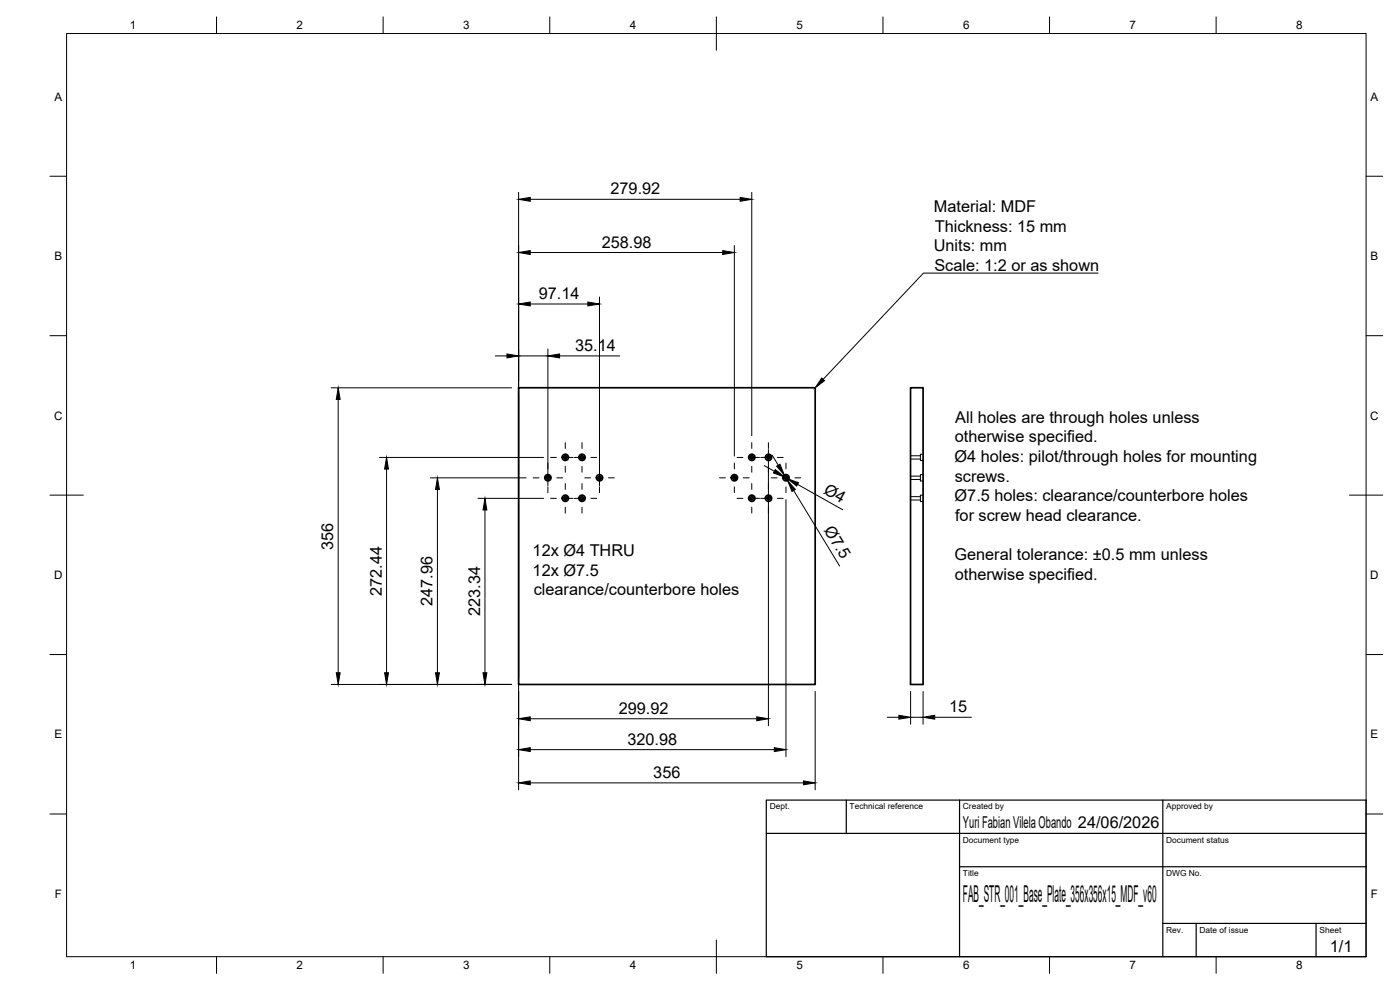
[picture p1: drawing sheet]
<svg xmlns="http://www.w3.org/2000/svg" width="420mm" height="297mm" viewBox="0 0 420 297" stroke-linecap="round" stroke-linejoin="round" font-family="sans-serif">
<!-- layer: Visible -->
<g fill="none" stroke="#000" stroke-width=".51">
<path d="M155.6 116.3h89v89.1h-89zM273.3 116.3h3.7v89.1h-3.7z"/>
<circle cx="169.7" cy="137.2" r=".5"/>
<circle cx="169.7" cy="137.2" r=".94"/>
<circle cx="174.7" cy="137.2" r=".5"/>
<circle cx="174.7" cy="137.2" r=".94"/>
<circle cx="225.6" cy="137.2" r=".5"/>
<circle cx="225.6" cy="137.2" r=".94"/>
<circle cx="230.6" cy="137.2" r=".5"/>
<circle cx="230.6" cy="137.2" r=".94"/>
<circle cx="164.4" cy="143.3" r=".5"/>
<circle cx="164.4" cy="143.3" r=".94"/>
<circle cx="169.7" cy="149.5" r=".5"/>
<circle cx="169.7" cy="149.5" r=".94"/>
<circle cx="174.7" cy="149.5" r=".5"/>
<circle cx="174.7" cy="149.5" r=".94"/>
<circle cx="179.9" cy="143.3" r=".5"/>
<circle cx="179.9" cy="143.3" r=".94"/>
<circle cx="220.4" cy="143.3" r=".5"/>
<circle cx="220.4" cy="143.3" r=".94"/>
<circle cx="225.6" cy="149.5" r=".5"/>
<circle cx="225.6" cy="149.5" r=".94"/>
<circle cx="230.6" cy="149.5" r=".5"/>
<circle cx="230.6" cy="149.5" r=".94"/>
<circle cx="235.9" cy="143.3" r=".5"/>
<circle cx="235.9" cy="143.3" r=".94"/>
</g>
<!-- layer: Hidden -->
<path d="M273.3 137.7h2.9M273.3 136.7h2.9M277 136.3h-.8v1.9h.8M273.3 143.9h2.9M273.3 142.9h2.9M273.3 150h2.9M273.3 149h2.9M277 148.6h-.8v1.9h.8M277 142.4h-.8v1.9h.8" fill="none" stroke="#000" stroke-width=".3"/>
<!-- layer: BORDER -->
<g fill="none" stroke="#000" stroke-width=".3">
<path d="M20 10.1h390v276.9h-390zM65 5.1v5M115 5.1v5M165 5.1v5M215 5.1v10M265 5.1v5M315 5.1v5M365 5.1v5M15 52.9h5M410 52.9h5M15 100.7h5M410 100.7h5"/>
<path d="M15 148.6h10M405 148.6h10M15 196.4h5M410 196.4h5M15 244.2h5M410 244.2h5M65 287v5M115 287v5M165 287v5M215 282.1v9.9M265 287v5M315 287v5"/>
<path d="M365 287v5"/>
</g>
<!-- layer: TITLEBLOCK -->
<path d="M230 240.1h180v46.9h-180zM230 250h180M254 240.1v9.9M288 240.1v46.9M349 240.1v46.9M288 260.1h122M349 277.1h61M359 277.1v9.9M395 277.1v9.9" fill="none" stroke="#000" stroke-width=".36"/>
<!-- layer: Smart Centers -->
<g fill="none" stroke="#000" stroke-width=".3">
<path d="M164.4 138.9v1.8M165.2 137.3h1.8M168.8 137.3h3.2M169.7 132.8v1.8M169.7 136.4v1.7M169.7 139.9v1.8M172.3 137.3h3.3M174.7 132.8v1.8M174.7 136.4v1.7M174.7 139.9v1.8M177.3 137.3h1.8M179.9 138.9v1.8"/>
<path d="M220.4 138.9v1.8M221.2 137.3h1.7M224.7 137.3h3.2M225.6 132.8v1.8M225.6 136.4v1.7M225.6 139.9v1.8M228.3 137.3h3.2M230.6 132.8v1.8M230.6 136.4v1.7M230.6 139.9v1.8M233.3 137.3h1.8M235.9 138.9v1.8"/>
<path d="M160 143.4h1.8M163.5 143.4h1.8M164.4 142.5v1.8M164.4 146.1v1.7M165.2 149.5h1.8M167.1 143.4h1.8M168.8 149.5h3.2M169.7 145.1v1.7M169.7 148.6v1.8M169.7 152.2v1.8M172.3 149.5h3.3M174.7 145.1v1.7"/>
<path d="M174.7 148.6v1.8M174.7 152.2v1.8M175.5 143.4h1.7M177.3 149.5h1.8M179 143.4h1.8M179.9 142.5v1.8M179.9 146.1v1.7M182.6 143.4h1.8M215.9 143.4h1.8M219.5 143.4h1.8M220.4 142.5v1.8M220.4 146.1v1.7"/>
<path d="M221.2 149.5h1.7M223.1 143.4h1.7M224.7 149.5h3.2M225.6 145.1v1.7M225.6 148.6v1.8M225.6 152.2v1.8M228.3 149.5h3.2M230.6 145.1v1.7M230.6 148.6v1.8M230.6 152.2v1.8M231.5 143.4h1.7M233.3 149.5h1.8"/>
<path d="M235 143.4h1.8M235.9 142.5v1.8M235.9 146.1v1.7M238.6 143.4h1.7"/>
</g>
<!-- layer: FD_Dimensions -->
<g fill="none" stroke="#000" stroke-width=".3">
<path d="M155.6 57.7v179.3M159.1 59.8h63M225.6 57.7v73M159.1 75.8h57.8M220.4 73.7v63.1M159.1 91.2h17.3M179.9 89.1v56.6M99.4 116.4h54.1M101.5 119.9v82M148.6 106.8h3.5M155.6 106.8h8.8M164.4 104.7v41"/>
<path d="M167.9 106.8h18.1M113.9 137.3h49.2M229.3 139.7l3.1 1.7M230.6 134.9v82.9M231.8 136.6l1.8 3M116 140.7v61.2M129.2 143.4h28.7M131.3 146.9v55M143.4 149.5h19.7M145.5 153v48.9M235.4 142.6l1 1.6M235.5 143.1l.8 .5"/>
<path d="M235.9 149.9v77.1M238.2 147.2l13.8 22.6M239.4 145.3l13.5 7.6M99.4 205.4h54.1M159.1 215.7h68M244.6 207.5v29.5M266.3 215.2h3.5M273.3 207.5v9.8M273.3 215.2h3.7M277 207.5v9.8M280.5 215.2h11M159.1 234.9h82"/>
<path d="M159.1 224.9h73.3"/>
</g>
<g fill="#000" stroke="#000" stroke-width=".3">
<path d="M155.6 59.8l3.5-.6v1.2zM222.1 59.2l3.5 .6-3.5 .6zM155.6 75.8l3.5-.6v1.2zM216.9 75.2l3.5 .6-3.5 .6zM155.6 91.2l3.5-.6v1.2zM176.4 90.6l3.5 .6-3.5 .6zM101.5 116.4l.6 3.5h-1.2zM152.1 106.2l3.5 .6-3.5 .6zM164.4 106.8l3.5-.6v1.2zM233.1 139.9l1-.6 1.3 3.3zM116 137.3l.6 3.4h-1.2zM131.3 143.4l.6 3.5h-1.2z"/>
<path d="M145.5 149.5l.6 3.5h-1.2zM232.7 140.9l2.8 2.2-3.4-1.2zM236.4 144.2l2.3 2.7-1 .6zM236.3 143.6l3.3 1.2-.5 1zM100.9 201.9h1.2l-.6 3.5zM115.4 201.9h1.2l-.6 3.5zM130.7 201.9h1.2l-.6 3.5zM144.9 201.9h1.2l-.6 3.5zM155.6 215.7l3.5-.6v1.1zM227.1 215.1l3.5 .6-3.5 .5zM269.8 214.6l3.5 .6-3.5 .6zM277 215.2l3.5-.6v1.2z"/>
<path d="M155.6 234.9l3.5-.6v1.2zM155.6 224.9l3.5-.6v1.2zM232.4 224.3l3.5 .6-3.5 .6zM241.1 234.3l3.5 .6-3.5 .6z"/>
</g>
<!-- layer: Leaders -->
<path d="M246.6 113.4l.9 .8-2.9 2.2z" fill="#000" stroke="#000" stroke-width=".3"/>
<path d="M329.5 81.9h-52.4l-30.1 31.9" fill="none" stroke="#000" stroke-width=".3"/>
<text font-size="7" x="289" y="270.6">FAB_STR_001_Base_Plate_356x356x15_MDF_v60</text>
<g font-size="4.9">
<text x="183.2" y="58.3">279.92</text>
<text x="280.3" y="63.7">Material: MDF</text>
<text x="280.5" y="69.5">Thickness: 15 mm</text>
<text x="180.6" y="74.3">258.98</text>
<text x="280.2" y="75.3">Units: mm</text>
<text x="280.4" y="81.2">Scale: 1:2 or as shown</text>
<text x="161.7" y="89.8">97.14</text>
<text x="172.6" y="105.3">35.14</text>
<text x="286.7" y="126.8">All holes are through holes unless</text>
<text x="286.5" y="132.7">otherwise specified.</text>
<text x="286.5" y="138.6">Ø4 holes: pilot/through holes for mounting</text>
<text x="247" y="147.8" transform="rotate(29 247 147.8)">Ø4</text>
<text x="286.5" y="144.5">screws.</text>
<text x="286.5" y="150.4">Ø7.5 holes: clearance/counterbore holes</text>
<text x="247.2" y="159" transform="rotate(59 247.2 159)">Ø7.5</text>
<text x="286.6" y="156.3">for screw head clearance.</text>
<text x="100" y="164.9" transform="rotate(-90 100 164.9)">356</text>
<text x="159.9" y="166.8">12x Ø4 THRU</text>
<text x="159.9" y="172.7">12x Ø7.5</text>
<text x="286.4" y="168">General tolerance: ±0.5 mm unless</text>
<text x="286.5" y="174">otherwise specified.</text>
<text x="114.6" y="178.7" transform="rotate(-90 114.6 178.7)">272.44</text>
<text x="160.2" y="178.6">clearance/counterbore holes</text>
<text x="129.8" y="181.8" transform="rotate(-90 129.8 181.8)">247.96</text>
<text x="144.1" y="184.9" transform="rotate(-90 144.1 184.9)">223.34</text>
<text x="185.7" y="214.2">299.92</text>
<text x="284.9" y="213.7">15</text>
<text x="188.3" y="223.4">320.98</text>
<text x="196.1" y="233.4">356</text>
<text x="289" y="248.5">Yuri Fabian Vilela Obando 24/06/2026</text>
<text x="399.1" y="285.7">1/1</text>
</g>
<g font-size="3.5">
<text x="39" y="8.8">1</text>
<text x="89" y="8.8">2</text>
<text x="139" y="8.8">3</text>
<text x="189" y="8.8">4</text>
<text x="239" y="8.8">5</text>
<text x="289" y="8.8">6</text>
<text x="339" y="8.8">7</text>
<text x="389" y="8.8">8</text>
<text x="16.3" y="30.2">A</text>
<text x="411.3" y="30.2">A</text>
<text x="16.3" y="78">B</text>
<text x="411.3" y="78">B</text>
<text x="16.2" y="125.9">C</text>
<text x="411.2" y="125.9">C</text>
<text x="16.2" y="173.7">D</text>
<text x="411.2" y="173.7">D</text>
<text x="16.3" y="221.6">E</text>
<text x="411.3" y="221.6">E</text>
<text x="16.4" y="269.4">F</text>
<text x="411.4" y="269.4">F</text>
<text x="39" y="290.8">1</text>
<text x="89" y="290.8">2</text>
<text x="139" y="290.8">3</text>
<text x="189" y="290.8">4</text>
<text x="239" y="290.8">5</text>
<text x="289" y="290.8">6</text>
<text x="339" y="290.8">7</text>
<text x="389" y="290.8">8</text>
</g>
<g font-size="2.5">
<text x="231" y="242.9">Dept.</text>
<text x="255" y="242.9">Technical reference</text>
<text x="289" y="242.9">Created by</text>
<text x="350" y="242.9">Approved by</text>
<text x="289" y="252.8">Document type</text>
<text x="350" y="252.8">Document status</text>
<text x="289" y="262.9">Title</text>
<text x="350" y="262.9">DWG No.</text>
<text x="350" y="279.9">Rev.</text>
<text x="360" y="279.9">Date of issue</text>
<text x="396" y="279.9">Sheet</text>
</g>
</svg>
